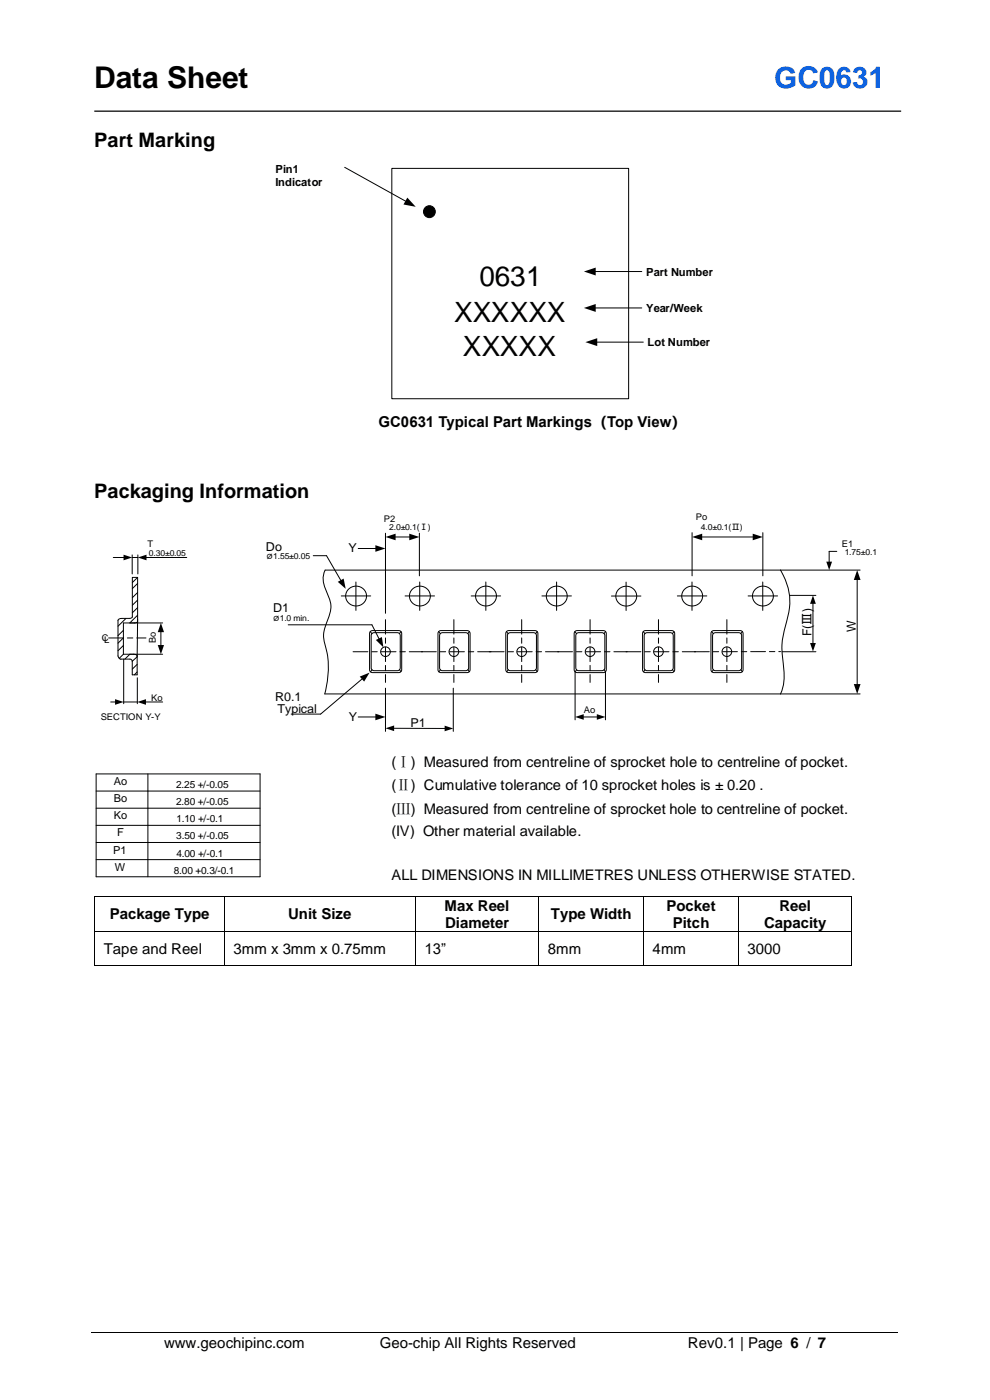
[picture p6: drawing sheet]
<svg xmlns="http://www.w3.org/2000/svg" width="210mm" height="297mm" viewBox="0 0 210 297" stroke-linecap="round" stroke-linejoin="round" font-family="sans-serif">
<path d="M19.5 282.7h171" fill="none" stroke="#000" stroke-width=".21"/>
<path d="M20 23.6h171.2" fill="none" stroke="#000" stroke-width=".26"/>
<path d="M83.1 35.7h50.3v48.9h-50.3z" fill-rule="evenodd" fill="#fff"/>
<g fill="none" stroke="#000" stroke-width=".21">
<path d="M73.1 35.5l13.1 7.3M83.1 35.7h50.3v48.9h-50.3zM126.2 57.6h9.9M126.2 65.3h9.9M126.5 72.6h10M24 118.3h2.4M28 117.7v4.1M28 118.3h1.2M29.2 117.7v4.1M30.9 118.3h8.7M66.5 117.9h2.8l3.1 5.3M76 116.4h3.8"/>
<path d="M81.8 113.1v17M83.7 113.9h3.3M89 113.1v9.1M146.8 113v9.2M148.8 113.9h11.1M161.8 113v9.2M177.5 117h-1.6v2.3M25.6 139.8h2l.2 .1 .3 .4M26.2 138.8h8.3M26.2 133.7l-1.2 1.1M26.2 135.3l-1.2 1.2M26.2 136.9l-1.2 1.2"/>
<path d="M26.2 138.8l-.9 .9M26.2 139.8v9.5M26.7 131.2l-1.7 1.7M27.6 138.8l-1.1 1M28.4 138.8l.6 .2 .1 .1v4.1h-1v-2.9M28.5 132.2l.3-.1 .4-.3v-9.3h-1.1v8.4l-.4 .3h-1.9a.71 .71 0 0 0-.8 .4v7.6a.71 .71 0 0 0 .7 .6M29.2 130.5l-1.6 1.7M29.2 122.5l-1.1 1.1M29.2 123.8l-1.1 1.1M29.2 125.7l-1.1 1.1M29.2 127.3l-1.1 1.1M29.2 128.9l-1.1 1.1"/>
<path d="M29.2 131.3l-.1 8-1 1M34.1 134v3M34.5 132.2h-8.3v6.6M61.1 132.6h17.8l1.6 3M72.4 126.4h6.2M74 125a2.19 2.19 0 0 1 3.1-.1 2.19 2.19 0 0 1 0 3.1 2.19 2.19 0 0 1-3.1-.1 2.03 2.03 0 0 1 0-2.9zM75.5 123.5v6M78.5 134l.4 .4M78.6 134l.4-.2h5.6a.62 .62 0 0 1 .6 .6v7.7a.62 .62 0 0 1-.6 .6h-5.6a.62 .62 0 0 1-.6-.6v-7.7zM78.9 134.4l.5-.2h4.9a.62 .62 0 0 1 .6 .6v6.9a.62 .62 0 0 1-.6 .6h-4.9a.62 .62 0 0 1-.7-.6v-6.9zM85.1 134l-.4 .4M85.9 126.4h6.3"/>
<path d="M87.5 125a2.18 2.18 0 0 1 3.1-.1 2.18 2.18 0 0 1 0 3.1 2.18 2.18 0 0 1-3.1-.1 2.03 2.03 0 0 1 0-2.9zM89 123.5v6M93.1 134l.3 .4M93.1 134l.4-.2h5.6a.62 .62 0 0 1 .6 .6v7.7a.62 .62 0 0 1-.6 .6h-5.6a.62 .62 0 0 1-.6-.6v-7.7zM93.4 134.4l.5-.2h4.9a.62 .62 0 0 1 .6 .6v6.9a.62 .62 0 0 1-.6 .6h-4.9a.62 .62 0 0 1-.6-.6v-6.9zM99.6 134l-.4 .4M100 126.4h6.2M101.5 125a2.19 2.19 0 0 1 3.2-.1 2.19 2.19 0 0 1 0 3.1 2.19 2.19 0 0 1-3.2-.1 2.03 2.03 0 0 1 0-2.9zM103.1 123.5v6M107.4 134l.4 .4M107.5 134l.4-.2h5.6a.62 .62 0 0 1 .6 .6v7.7a.62 .62 0 0 1-.6 .6h-5.6a.62 .62 0 0 1-.6-.6v-7.7zM107.8 134.4l.5-.2h4.9a.62 .62 0 0 1 .6 .6v6.9a.62 .62 0 0 1-.6 .6h-4.9a.62 .62 0 0 1-.7-.6v-6.9z"/>
<path d="M114 134l-.4 .4M115 126.4h6.2M116.5 125a2.19 2.19 0 0 1 3.2-.1 2.19 2.19 0 0 1 0 3.1 2.19 2.19 0 0 1-3.2-.1 2.03 2.03 0 0 1 0-2.9zM118.1 123.5v6M122 134l.3 .4M122 134l.4-.2h5.6a.62 .62 0 0 1 .6 .6v7.7a.62 .62 0 0 1-.6 .6h-5.6a.62 .62 0 0 1-.6-.6v-7.7zM122.3 134.4l.5-.2h4.9a.62 .62 0 0 1 .6 .6v6.9a.62 .62 0 0 1-.6 .6h-4.9a.62 .62 0 0 1-.7-.6v-6.9zM128.5 134l-.4 .4M129.7 126.4h6.3M131.3 125a2.19 2.19 0 0 1 3.1-.1 2.19 2.19 0 0 1 0 3.1 2.19 2.19 0 0 1-3.1 0 2.03 2.03 0 0 1 0-3zM132.8 123.5v6M136.5 134l.3 .4"/>
<path d="M136.5 134l.4-.2h5.6a.62 .62 0 0 1 .6 .6v7.7a.62 .62 0 0 1-.6 .6h-5.6a.62 .62 0 0 1-.6-.6v-7.7zM136.8 134.4l.5-.2h4.9a.62 .62 0 0 1 .6 .6v6.9a.62 .62 0 0 1-.6 .6h-4.9a.62 .62 0 0 1-.6-.6v-6.9zM143 134l-.3 .4M143.7 126.4h6.2M145.3 125a2.18 2.18 0 0 1 3.1-.1 2.18 2.18 0 0 1 0 3.1 2.18 2.18 0 0 1-3.1-.1 2.03 2.03 0 0 1 0-2.9zM146.8 123.5v6M151 134l.3 .4M151 134l.4-.2h5.6a.62 .62 0 0 1 .6 .6v7.7a.62 .62 0 0 1-.6 .6h-5.6a.62 .62 0 0 1-.6-.6v-7.7zM151.3 134.4l.5-.2h4.9a.62 .62 0 0 1 .6 .6v6.9a.62 .62 0 0 1-.6 .6h-4.9a.62 .62 0 0 1-.6-.6v-6.9zM157.5 134l-.3 .4M158.7 126.4h6.3M160.3 125a2.19 2.19 0 0 1 3.1-.1 2.19 2.19 0 0 1 0 3.1 2.19 2.19 0 0 1-3.1-.1 2.03 2.03 0 0 1 0-2.9z"/>
<path d="M161.8 123.5v6M165.6 120.9a12.9 12.9 0 0 1 1.1 11.5 16.8 16.8 0 0 0-.5 8.6l.1 1a10.2 10.2 0 0 1-.7 5.2M165.9 138.3h7.2M167.5 126.3h5.6M172.5 128v8.6M181.8 122.9v22.4M182.5 120.9h-113.5a5.2 5.2 0 0 0 .3 4.7 5.9 5.9 0 0 1 .2 6 7.4 7.4 0 0 0-.2 6.4 19.9 19.9 0 0 1-.4 9.2h113.6M23.5 148.9h1.1M26.2 148.9h2.9M29.1 140.9l-1 1.1M29.1 142.6l-.6 .6M29.1 143.8v5.5"/>
<path d="M30.8 148.9h3.7M76 152.1h3.8M76.9 144l-8.9 7.5h-6.2M78.9 142.1l-.3 .4M81.8 146v9.2M83.5 154.5h11M84.8 142.1l.2 .4M93.4 142.1l-.3 .4M96.2 146v9.2M99.3 142.1l.2 .4M107.8 142.1l-.3 .4M113.7 142.1l.2 .4"/>
<path d="M122.3 142.1l-.3 .4v10.2M123.7 152.1h3.1M128.2 142.1l.2 .4v10.2M136.8 142.1l-.3 .4M142.7 142.1l.2 .4M151.3 142.1l-.3 .4M157.2 142.1l.3 .4M20.4 164.2h34.8v21.8h-34.8zM20.4 167.8h34.8M20.4 171.5h34.8M20.4 175.1h34.8M20.4 178.7h34.8"/>
<path d="M31.4 164.2v21.8M20.1 190.2v7.4M20.1 197.7v7.1M20.2 190.1h27.3M20.2 197.6h27.3M20.4 182.4h34.8M47.6 190.2v7.4M47.6 197.7v7.1M47.7 190.1h40.3M47.7 197.6h40.3M88.1 190.2v7.4M88.1 197.7v7.1"/>
<path d="M88.2 190.1h26M88.2 197.6h26M114.3 190.2v7.4M114.3 197.7v7.1M114.4 190.1h22M114.4 197.6h22M136.5 190.2v7.4M136.5 197.7v7.1M136.6 190.1h19.9M136.6 197.6h19.9M156.6 190.2v7.4M156.6 197.7v7.1"/>
<path d="M156.7 190.1h23.9M156.7 197.6h23.9M180.7 190.2v7.4M180.7 197.7v7.1M20.2 204.9h27.3M47.7 204.9h40.3M88.2 204.9h26M114.4 204.9h22M136.6 204.9h19.9M156.7 204.9h23.9"/>
<circle cx="91.1" cy="44.9" r="1.26"/>
<circle cx="81.8" cy="138.3" r="1.02"/>
<circle cx="96.3" cy="138.3" r="1.02"/>
<circle cx="110.7" cy="138.3" r="1.02"/>
<circle cx="125.2" cy="138.3" r="1.02"/>
<circle cx="139.7" cy="138.3" r="1.02"/>
<circle cx="154.2" cy="138.3" r="1.02"/>
</g>
<g fill="#000">
<path d="M86.4 41.9l1.8 2-2.6-.5zM123.9 57.6l2.5-.8v1.6zM123.9 65.3l2.5-.8v1.7zM124.2 72.6l2.5-.9v1.7zM26.2 117.7l1.8 .6-1.8 .6zM29.2 118.3l1.9-.6v1.2zM79.6 115.7l2.2 .7-2.2 .7zM81.8 113.9l2.1-.7v1.4zM86.8 113.2l2.2 .7-2.2 .7zM146.8 113.9l2.2-.7v1.4zM159.7 113.2l2.1 .7-2.1 .7zM175.3 119.2h1.2l-.6 1.7z"/>
<path d="M34.1 132.2l.7 1.9h-1.3zM33.5 136.8h1.3l-.7 2zM71.7 123.4l1.2-.7 .4 2.2zM79.7 135.8l1.3-.6 .3 2.1zM172.5 126.3l.6 1.8h-1.3zM171.8 136.4h1.3l-.6 1.8zM181.8 120.9l.8 2.1h-1.5zM24.4 148.3l1.8 .6-1.8 .6zM29.1 148.9l1.9-.6v1.2zM76.3 143.5l2.1-.8-1.2 1.9zM79.6 151.4l2.2 .7-2.2 .7zM81.8 154.5l1.8-.6v1.2z"/>
<path d="M94.3 153.9l1.9 .7-1.9 .5zM122 152.1l1.8-.6v1.2zM126.6 151.5l1.8 .6-1.8 .6zM181.1 145.1h1.5l-.8 2.1z"/>
<path d="M20 190.1h.2v.1h-.2z" fill-rule="evenodd"/>
<path d="M20 190.1h.2v.1h-.2z" fill-rule="evenodd"/>
<path d="M20 197.6h.2v.1h-.2z" fill-rule="evenodd"/>
<path d="M47.5 190.1h.2v.1h-.2z" fill-rule="evenodd"/>
<path d="M47.5 197.6h.2v.1h-.2z" fill-rule="evenodd"/>
<path d="M88 190.1h.2v.1h-.2z" fill-rule="evenodd"/>
<path d="M88 197.6h.2v.1h-.2z" fill-rule="evenodd"/>
<path d="M114.2 190.1h.2v.1h-.2z" fill-rule="evenodd"/>
<path d="M114.2 197.6h.2v.1h-.2z" fill-rule="evenodd"/>
<path d="M136.4 190.1h.2v.1h-.2z" fill-rule="evenodd"/>
<path d="M136.4 197.6h.2v.1h-.2z" fill-rule="evenodd"/>
<path d="M156.5 190.1h.2v.1h-.2z" fill-rule="evenodd"/>
<path d="M156.5 197.6h.2v.1h-.2z" fill-rule="evenodd"/>
<path d="M180.6 190.1h.2v.1h-.2z" fill-rule="evenodd"/>
<path d="M180.6 190.1h.2v.1h-.2z" fill-rule="evenodd"/>
<path d="M180.6 197.6h.2v.1h-.2z" fill-rule="evenodd"/>
<path d="M20 204.8h.2v.2h-.2z" fill-rule="evenodd"/>
<path d="M20 204.8h.2v.2h-.2z" fill-rule="evenodd"/>
<path d="M47.5 204.8h.2v.2h-.2z" fill-rule="evenodd"/>
<path d="M88 204.8h.2v.2h-.2z" fill-rule="evenodd"/>
<path d="M114.2 204.8h.2v.2h-.2z" fill-rule="evenodd"/>
<path d="M136.4 204.8h.2v.2h-.2z" fill-rule="evenodd"/>
<path d="M156.5 204.8h.2v.2h-.2z" fill-rule="evenodd"/>
<path d="M180.6 204.8h.2v.2h-.2z" fill-rule="evenodd"/>
<path d="M180.6 204.8h.2v.2h-.2z" fill-rule="evenodd"/>
<circle cx="91.1" cy="44.9" r="1.26"/>
</g>
<g fill="none" stroke="#000" stroke-width=".21" stroke-dasharray="3.1 .8 1.1 .8">
<path d="M23 135.3h8M74.9 138.3h14.8M81.8 131.5v13.3M89.4 138.3h14.8M96.3 131.5v13.3M103.8 138.3h14.7M110.7 131.5v13.3M118.3 138.3h14.8M125.2 131.5v13.3M132.8 138.3h14.8M139.7 131.5v13.3M147.3 138.3l18.3-.1"/>
<path d="M154.2 131.5v13.3"/>
</g>
<text font-size="6.3" x="20" y="18.6">Data Sheet</text>
<text font-size="6.3" fill="#06f" x="164.2" y="18.6">GC0631</text>
<g font-size="5.9">
<text x="101.7" y="60.6">0631</text>
<text x="96.3" y="68.3">XXXXXX</text>
<text x="98.2" y="75.5">XXXXX</text>
</g>
<g font-size="4.2">
<text x="20" y="31.3">Part Marking</text>
<text x="20" y="105.7">Packaging Information</text>
</g>
<g font-size="3.2">
<text x="80.3" y="90.6">GC0631 Typical Part Markings（Top View）</text>
<text x="23.3" y="195">Package Type</text>
<text x="61.1" y="195">Unit Size</text>
<text x="94.3" y="193.2">Max Reel</text>
<text x="94.4" y="196.8">Diameter</text>
<text x="116.9" y="195">Type Width</text>
<text x="141.4" y="193.2">Pocket</text>
<text x="142.7" y="196.8">Pitch</text>
<text x="162.1" y="196.8">Capacity</text>
<text x="165.3" y="193.2">Reel</text>
<text x="22" y="202.4">Tape and Reel</text>
<text x="49.5" y="202.4">3mm x 3mm x 0.75mm</text>
<text x="90" y="202.4">13”</text>
<text x="116.2" y="202.4">8mm</text>
<text x="138.5" y="202.4">4mm</text>
<text x="158.6" y="202.4">3000</text>
<text x="34.8" y="286">www.geochipinc.com</text>
<text x="80.6" y="286">Geo-chip All Rights Reserved</text>
<text x="145.9" y="286">Rev0.1 | Page 6 / 7</text>
</g>
<g font-size="3.1">
<text x="83" y="162.6">(Ⅰ) Measured from centreline of sprocket hole to centreline of pocket.</text>
<text x="83" y="167.7">(Ⅱ) Cumulative tolerance of 10 sprocket holes is ±0.20 .</text>
<text x="83" y="172.7">(Ⅲ) Measured from centreline of sprocket hole to centreline of pocket.</text>
<text x="83" y="177.4">(IV) Other material available.</text>
<text x="83" y="186.7">ALL DIMENSIONS IN MILLIMETRES UNLESS OTHERWISE STATED.</text>
</g>
<text font-size="2.7" x="181.5" y="134.2" transform="rotate(-90 181.5 134.2)">W</text>
<g font-size="2.6">
<text x="56.4" y="116.9">Do</text>
<text x="74" y="117.2">Y</text>
<text x="57.9" y="129.8">D1</text>
<text x="172.2" y="135" transform="rotate(-90 172.2 135)">F(Ⅲ)</text>
<text x="58.4" y="148.7">R0.1</text>
<text x="58.9" y="151.2">Typical</text>
<text x="74" y="153">Y</text>
<text x="87.1" y="154.3">P1</text>
</g>
<g font-size="2.4">
<text x="58.4" y="36.6">Pin1</text>
<text x="58.4" y="39.4">Indicator</text>
<text x="137.1" y="58.6">Part Number</text>
<text x="137.1" y="66.2">Year/Week</text>
<text x="137.4" y="73.4">Lot Number</text>
</g>
<g font-size="2.3">
<text x="24.2" y="166.5">Ao</text>
<text x="24.2" y="170.1">Bo</text>
<text x="24.2" y="173.7">Ko</text>
<text x="24.9" y="177.4">F</text>
<text x="24" y="181.1">P1</text>
<text x="24.4" y="184.9">W</text>
</g>
<g font-size="2.1">
<text x="56.6" y="118.6">ø</text>
<text x="58" y="131.8">ø</text>
<text x="37.4" y="167.1">2.25 +/-0.05</text>
<text x="37.4" y="170.8">2.80 +/-0.05</text>
<text x="37.4" y="178.1">3.50 +/-0.05</text>
<text x="37.4" y="174.5">1.10 +/-0.1</text>
<text x="36.9" y="185.5">8.00 +0.3/-0.1</text>
<text x="37.4" y="181.7">4.00 +/-0.1</text>
</g>
<g font-size="2">
<text x="33" y="136.5" transform="rotate(-90 33 136.5)">Bo</text>
<text x="123.9" y="151.2">Ao</text>
</g>
<g font-size="1.9">
<text x="81.4" y="110.7">P2</text>
<text x="147.6" y="110.4">Po</text>
<text x="31.3" y="116.1">T</text>
<text x="178.6" y="116.1">E1</text>
<text x="21.6" y="135.9">C</text>
<text x="22.1" y="136.5">L</text>
<text x="32.1" y="148.8">Ko</text>
<text x="21.4" y="152.8">SECTION Y-Y</text>
</g>
<g font-size="1.8">
<text x="82.5" y="112.4">2.0±0.1(Ⅰ)</text>
<text x="148.7" y="112.4">4.0±0.1(Ⅱ)</text>
<text x="31.6" y="118">0.30±0.05</text>
<text x="57.9" y="118.6">1.55±0.05</text>
<text x="179.2" y="117.8">1.75±0.1</text>
<text x="59.3" y="131.8">1.0 min.</text>
</g>
</svg>
